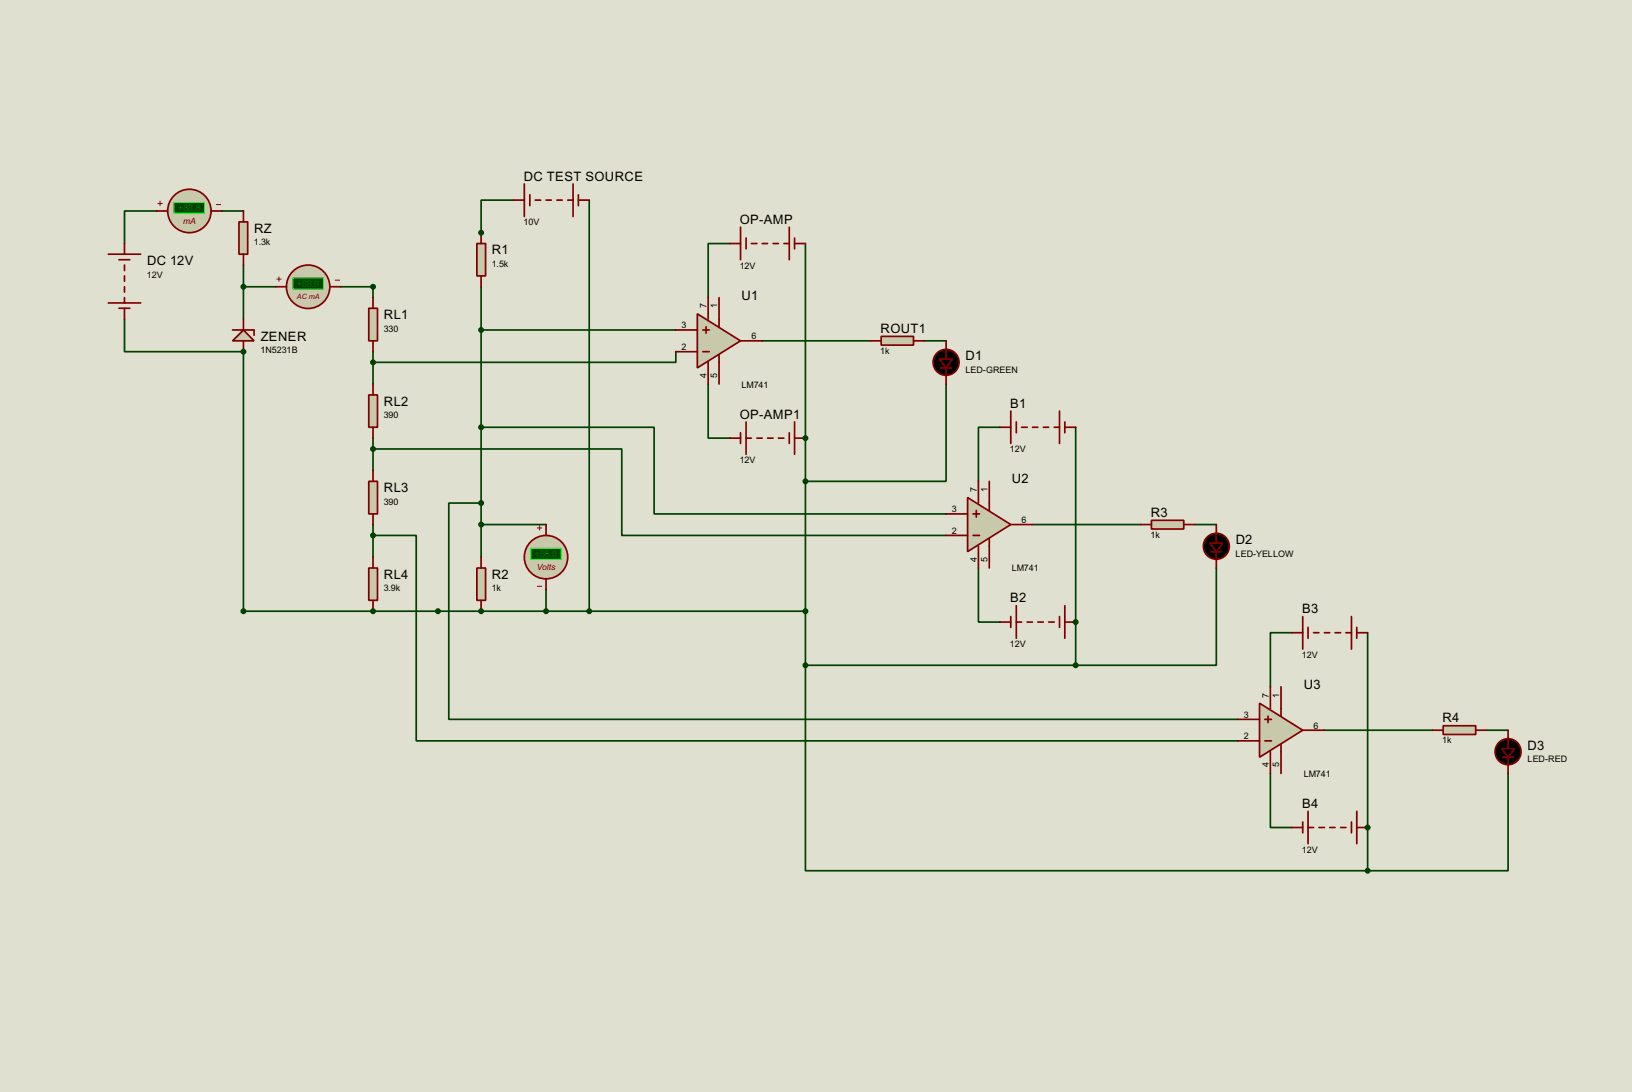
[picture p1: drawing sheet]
<svg xmlns="http://www.w3.org/2000/svg" width="383mm" height="256mm" viewBox="0 0 383 256" stroke-linecap="round" stroke-linejoin="round" font-family="sans-serif">
<path d="M0 0h383.5v256.5h-383.5z" fill="#e0e0d0"/>
<path d="M29.3 75v7.6h27.9" fill="none" stroke="#004000" stroke-width=".4"/>
<circle cx="57.2" cy="82.6" r=".2" fill="#004000"/>
<path d="M87.7 123.2v7.7" fill="none" stroke="#004000" stroke-width=".4"/>
<circle cx="87.7" cy="143.6" r=".2" fill="#004000"/>
<path d="M120.7 47h-7.6v7.7M57.2 62.3v12.7M57.2 67.4h7.6M80.1 67.4h7.6v2.5M57.2 82.6v61h30.5" fill="none" stroke="#004000" stroke-width=".4"/>
<g fill="#004000">
<circle cx="113.1" cy="54.7" r=".2"/>
<circle cx="113.1" cy="143.6" r=".2"/>
</g>
<path d="M171.5 57.2h-5.1v12.7M189.3 57.2v45.7M113.1 67.4v10.1h45.7M87.7 82.6v7.6M158.8 82.6v2.5h-71.1M166.4 90.2v12.7h5.1M128.3 138.5v5.1h-40.6M128.3 123.2h-15.2v7.7" fill="none" stroke="#004000" stroke-width=".4"/>
<circle cx="189.3" cy="102.9" r=".2" fill="#004000"/>
<path d="M138.5 47v96.6h-10.2M113.1 77.5v22.9h40.6v20.3h68.6M179.1 80.1h25.4M87.7 105.5h58.4v20.3h76.2M87.7 102.9v7.6M235 100.4h-5.1v12.7M252.8 100.4v45.7M229.9 133.4v12.7h5.1M242.6 123.2h25.4" fill="none" stroke="#004000" stroke-width=".4"/>
<circle cx="252.8" cy="146.1" r=".2" fill="#004000"/>
<path d="M87.7 125.8h10.1v48.2h193.1M138.5 143.6h50.8M303.6 148.6h-5.1v12.7M321.4 148.6v45.8M311.2 171.5h25.4M349.3 171.5h5.1M298.5 181.7v12.7h5.1" fill="none" stroke="#004000" stroke-width=".4"/>
<circle cx="321.4" cy="194.4" r=".2" fill="#004000"/>
<g fill="none" stroke="#004000" stroke-width=".4">
<path d="M36.9 49.6h-7.6v7.6M52.1 49.6h5.1M217.2 80.1h5.1M222.3 90.2v22.9h-33M113.1 118.2h-7.6v50.8h185.4M113.1 100.4v22.8M189.3 102.9v53.4M280.7 123.2h5.1M285.8 133.4v22.9h-33M189.3 156.3v48.2h132.1M189.3 156.3h63.5M252.8 146.1v10.2"/>
<path d="M321.4 194.4v10.1M354.4 181.7v22.8h-33"/>
</g>
<path d="M57.2 77.5l2.5 2.6h-5z" fill="#c8c8aa" stroke="#800000" stroke-width=".4"/>
<path d="M54.7 77.5h5v1.3M57.2 75v2.5M57.2 80.1v2.5" fill="none" stroke="#800000" stroke-width=".4"/>
<path d="M56.2 52.1h2v7.6h-2z" fill="#c8c8aa" stroke="#800000" stroke-width=".4"/>
<path d="M25.5 59.7h7.6M29.3 57.2v2.5M57.2 49.6v2.5M57.2 59.7v2.6M25.5 71.2h7.6M28 61h2.5M28 72.4h2.5M29.3 62.3v1.3M29.3 64.8v1.3M29.3 67.4v1.2M29.3 69.9v1.3M29.3 72.4v2.6" fill="none" stroke="#800000" stroke-width=".4"/>
<path d="M86.7 72.4h2v7.7h-2z" fill="#c8c8aa" stroke="#800000" stroke-width=".4"/>
<path d="M87.7 69.9v2.5M87.7 80.1v2.5" fill="none" stroke="#800000" stroke-width=".4"/>
<path d="M86.7 92.8h2v7.6h-2z" fill="#c8c8aa" stroke="#800000" stroke-width=".4"/>
<path d="M87.7 90.2v2.6M87.7 100.4v2.5" fill="none" stroke="#800000" stroke-width=".4"/>
<path d="M86.7 133.4h2v7.6h-2z" fill="#c8c8aa" stroke="#800000" stroke-width=".4"/>
<path d="M87.7 130.9v2.5M87.7 141v2.6" fill="none" stroke="#800000" stroke-width=".4"/>
<path d="M86.7 113.1h2v7.6h-2z" fill="#c8c8aa" stroke="#800000" stroke-width=".4"/>
<path d="M87.7 110.5v2.6M87.7 120.7v2.5" fill="none" stroke="#800000" stroke-width=".4"/>
<g fill="#004000" stroke="#004000" stroke-width=".4">
<circle cx="57.2" cy="82.6" r=".5"/>
<circle cx="87.6" cy="125.8" r=".5"/>
<circle cx="87.6" cy="143.6" r=".5"/>
</g>
<circle cx="72.4" cy="67.4" r="5.1" fill="#c8c8aa" stroke="#800000" stroke-width=".4"/>
<path d="M65.1 65.6h1M65.6 65.1v1M78.8 65.8h1" fill="none" stroke="#800000" stroke-width=".23"/>
<path d="M68.9 65.3h7.1v2.6h-7.1z" fill="#004000" stroke="#0f0" stroke-width=".23"/>
<path d="M120.7 47h2.5M123.2 43.2v7.7M124.5 45.8v2.5M125.8 47h1.3M128.3 47h1.3M130.9 47h1.2M133.4 47h1.3M134.7 43.2v7.7M135.9 45.8v2.5M135.9 47h2.6M64.8 67.4h2.6M77.5 67.4h2.6" fill="none" stroke="#800000" stroke-width=".4"/>
<g fill="#004000" stroke="#004000" stroke-width=".4">
<circle cx="57.2" cy="67.4" r=".5"/>
<circle cx="87.6" cy="67.4" r=".5"/>
<circle cx="57.2" cy="143.6" r=".5"/>
</g>
<path d="M112.1 57.2h2v7.6h-2z" fill="#c8c8aa" stroke="#800000" stroke-width=".4"/>
<path d="M113.1 54.7v2.5M113.1 64.8v2.6" fill="none" stroke="#800000" stroke-width=".4"/>
<circle cx="113" cy="54.7" r=".5" fill="#004000" stroke="#004000" stroke-width=".4"/>
<path d="M112.1 133.4h2v7.6h-2z" fill="#c8c8aa" stroke="#800000" stroke-width=".4"/>
<path d="M113.1 130.9v2.5M113.1 141v2.6" fill="none" stroke="#800000" stroke-width=".4"/>
<circle cx="113" cy="143.6" r=".5" fill="#004000" stroke="#004000" stroke-width=".4"/>
<circle cx="128.3" cy="130.9" r="5.1" fill="#c8c8aa" stroke="#800000" stroke-width=".4"/>
<path d="M126.3 124h1M126.3 137.7h1M126.8 123.5v1" fill="none" stroke="#800000" stroke-width=".23"/>
<path d="M124.8 128.8h7.1v2.6h-7.1z" fill="#004000" stroke="#0f0" stroke-width=".23"/>
<path d="M128.3 123.2v2.6M128.3 135.9v2.6" fill="none" stroke="#800000" stroke-width=".4"/>
<g fill="#004000" stroke="#004000" stroke-width=".4">
<circle cx="128.3" cy="143.6" r=".5"/>
<circle cx="113" cy="123.2" r=".5"/>
<circle cx="102.9" cy="143.6" r=".5"/>
</g>
<path d="M163.9 73.7l10.1 6.4-10.1 6.3z" fill="#c8c8aa" stroke="#800000" stroke-width=".4"/>
<g fill="none" stroke="#800000" stroke-width=".4">
<path d="M171.5 57.2h2.5M174 53.4v7.6M175.3 55.9v2.6M176.6 57.2h1.3M179.1 57.2h1.3M181.7 57.2h1.2M184.2 57.2h1.3M185.5 53.4v7.6M186.7 55.9v2.6M186.7 57.2h2.6M158.8 77.5h5.1M165.2 77.5h1.5"/>
<path d="M165.9 76.8v1.5M166.4 69.9v5.1M169 69.9v6.9M158.8 82.6h5.1M165.2 82.6h1.5M166.4 85.1v5.1M169 83.4v6.8M174 80.1h5.1M175.3 99.1v7.6M186.7 99.1v7.6M171.5 102.9h2.5M174 101.7v2.5"/>
<path d="M175.3 102.9h1.3M177.9 102.9h1.2M180.4 102.9h1.3M182.9 102.9h1.3M185.5 101.7v2.5M186.7 102.9h2.6"/>
</g>
<g fill="#004000" stroke="#004000" stroke-width=".4">
<circle cx="113" cy="77.5" r=".5"/>
<circle cx="87.6" cy="85.1" r=".5"/>
<circle cx="189.2" cy="102.9" r=".5"/>
<circle cx="138.4" cy="143.6" r=".5"/>
</g>
<path d="M207.1 79h7.6v2.1h-7.6z" fill="#c8c8aa" stroke="#800000" stroke-width=".4"/>
<path d="M204.5 80.1h2.6M214.7 80.1h2.5" fill="none" stroke="#800000" stroke-width=".4"/>
<path d="M227.4 116.9l10.1 6.3-10.1 6.4z" fill="#c8c8aa" stroke="#800000" stroke-width=".4"/>
<g fill="none" stroke="#800000" stroke-width=".4">
<path d="M237.5 96.6v7.6M238.8 99.1v2.6M249 96.6v7.6M250.2 99.1v2.6M229.4 119.9v1.6M229.9 113.1v5.1M232.5 113.1v6.8M235 100.4h2.5M240.1 100.4h1.3M242.6 100.4h1.3M245.2 100.4h1.2M247.7 100.4h1.3"/>
<path d="M250.2 100.4h2.6M222.3 125.8h5.1M222.3 120.7h5.1M228.7 125.8h1.5M228.7 120.7h1.5M229.9 128.3v5.1M232.5 126.5v6.9M237.5 123.2h5.1M235 146.1h2.5M237.5 144.8v2.6M238.8 142.3v7.6M238.8 146.1h1.3"/>
<path d="M241.4 146.1h1.2M243.9 146.1h1.3M246.4 146.1h1.3M249 144.8v2.6M250.2 142.3v7.6M250.2 146.1h2.6"/>
</g>
<path d="M270.6 122.2h7.6v2.1h-7.6z" fill="#c8c8aa" stroke="#800000" stroke-width=".4"/>
<path d="M268 123.2h2.6M278.2 123.2h2.5" fill="none" stroke="#800000" stroke-width=".4"/>
<g fill="#004000" stroke="#004000" stroke-width=".4">
<circle cx="87.6" cy="105.5" r=".5"/>
<circle cx="113" cy="100.4" r=".5"/>
<circle cx="252.7" cy="146.1" r=".5"/>
<circle cx="189.2" cy="143.6" r=".5"/>
</g>
<path d="M296 165.2l10.1 6.3-10.1 6.4z" fill="#c8c8aa" stroke="#800000" stroke-width=".4"/>
<g fill="none" stroke="#800000" stroke-width=".4">
<path d="M303.6 148.6h2.5M306.1 144.8v7.7M307.4 147.4v2.5M308.7 148.6h1.2M311.2 148.6h1.3M313.7 148.6h1.3M316.3 148.6h1.3M317.6 144.8v7.7M318.8 147.4v2.5M318.8 148.6h2.6M290.9 174h5.1M290.9 169h5.1"/>
<path d="M297.2 174h1.6M297.2 169h1.6M298 168.2v1.5M298.5 161.3v5.1M298.5 176.6v5.1M301 161.3v6.9M301 174.8v6.9M306.1 171.5h5.1M303.6 194.4h2.5M306.1 193.1v2.5M307.4 190.6v7.6M307.4 194.4h1.3"/>
<path d="M309.9 194.4h1.3M312.5 194.4h1.2M315 194.4h1.3M317.6 193.1v2.5M318.8 190.6v7.6M318.8 194.4h2.6"/>
</g>
<path d="M339.1 170.5h7.7v2h-7.7z" fill="#c8c8aa" stroke="#800000" stroke-width=".4"/>
<path d="M221 86.4h2.6M222.3 80.1v4.3M222.3 86.4v3.8M284.5 129.6h2.6M285.8 123.2v4.4M285.8 129.6v3.8M336.6 171.5h2.5M346.8 171.5h2.5M353.1 177.9h2.6M354.4 171.5v4.3M354.4 177.9v3.8" fill="none" stroke="#800000" stroke-width=".4"/>
<g fill="#000" stroke="#800000" stroke-width=".4">
<path d="M220.8 84.4h3l-1.5 2zM284.3 127.6h3l-1.5 2zM352.9 175.8h3l-1.5 2.1z"/>
<circle cx="222.3" cy="85.1" r="3.1"/>
<circle cx="285.8" cy="128.3" r="3.1"/>
<circle cx="354.3" cy="176.6" r="3.1"/>
</g>
<g fill="#004000" stroke="#004000" stroke-width=".4">
<circle cx="321.3" cy="194.4" r=".5"/>
<circle cx="321.3" cy="204.5" r=".5"/>
<circle cx="189.2" cy="156.3" r=".5"/>
<circle cx="113" cy="118.2" r=".5"/>
<circle cx="189.2" cy="113.1" r=".5"/>
<circle cx="252.7" cy="156.3" r=".5"/>
</g>
<circle cx="44.5" cy="49.6" r="5.1" fill="#c8c8aa" stroke="#800000" stroke-width=".4"/>
<path d="M37.1 47.8h1.1M37.6 47.3v1M50.9 48.1h1" fill="none" stroke="#800000" stroke-width=".23"/>
<path d="M40.9 47.6h7.2v2.5h-7.2z" fill="#004000" stroke="#0f0" stroke-width=".23"/>
<path d="M36.9 49.6h2.5M49.6 49.6h2.5" fill="none" stroke="#800000" stroke-width=".4"/>
<g font-size="3.4">
<text x="123.1" y="42.4">DC TEST SOURCE</text>
<text x="173.9" y="52.6">OP-AMP</text>
<text x="59.7" y="54.7">RZ</text>
<text x="115.6" y="59.8">R1</text>
<text x="34.6" y="62.2">DC 12V</text>
<text x="174.3" y="70.4">U1</text>
<text x="90.2" y="75">RL1</text>
<text x="61.3" y="80.1">ZENER</text>
<text x="206.9" y="78.2">ROUT1</text>
<text x="226.9" y="84.6">D1</text>
<text x="90.2" y="95.3">RL2</text>
<text x="237.4" y="95.8">B1</text>
<text x="173.9" y="98.3">OP-AMP1</text>
<text x="237.8" y="113.6">U2</text>
<text x="90.2" y="115.6">RL3</text>
<text x="270.4" y="121.4">R3</text>
<text x="290.4" y="127.8">D2</text>
<text x="90.2" y="136">RL4</text>
<text x="115.6" y="136">R2</text>
<text x="237.4" y="141.5">B2</text>
<text x="306" y="144">B3</text>
<text x="306.4" y="161.8">U3</text>
<text x="339" y="169.7">R4</text>
<text x="359" y="176.1">D3</text>
<text x="306" y="189.8">B4</text>
</g>
<g font-size="2.4" fill="#008000">
<text x="41.9" y="49.5">+88.8</text>
<text x="69.8" y="67.3">+88.8</text>
<text x="125.7" y="130.8">+88.8</text>
</g>
<g font-size="2.4">
<text x="123" y="52.9">10V</text>
<text x="59.7" y="57.6">1.3k</text>
<text x="34.5" y="65.3">12V</text>
<text x="115.6" y="62.7">1.5k</text>
<text x="173.8" y="63.1">12V</text>
<text x="90.2" y="78">330</text>
<text x="160.2" y="77.1">3</text>
<text x="166" y="72.4" transform="rotate(-90 166 72.4)">7</text>
<text x="168.6" y="72.4" transform="rotate(-90 168.6 72.4)">1</text>
<text x="61.2" y="83">1N5231B</text>
<text x="160.2" y="82.2">2</text>
<text x="176.6" y="79.7">6</text>
<text x="206.9" y="83.2">1k</text>
<text x="166" y="88.8" transform="rotate(-90 166 88.8)">4</text>
<text x="168.6" y="88.8" transform="rotate(-90 168.6 88.8)">5</text>
<text x="226.8" y="87.6">LED-GREEN</text>
<text x="174.2" y="91.1">LM741</text>
<text x="90.2" y="98.2">390</text>
<text x="237.3" y="106.3">12V</text>
<text x="173.8" y="108.8">12V</text>
<text x="90.2" y="118.6">390</text>
<text x="229.5" y="115.6" transform="rotate(-90 229.5 115.6)">7</text>
<text x="232.1" y="115.6" transform="rotate(-90 232.1 115.6)">1</text>
<text x="223.7" y="120.3">3</text>
<text x="223.7" y="125.4">2</text>
<text x="240.1" y="122.8">6</text>
<text x="232.1" y="132" transform="rotate(-90 232.1 132)">5</text>
<text x="270.4" y="126.4">1k</text>
<text x="290.3" y="130.8">LED-YELLOW</text>
<text x="229.5" y="132" transform="rotate(-90 229.5 132)">4</text>
<text x="237.7" y="134.2">LM741</text>
<text x="90.2" y="138.9">3.9k</text>
<text x="115.6" y="138.9">1k</text>
<text x="237.3" y="152">12V</text>
<text x="305.9" y="154.6">12V</text>
<text x="298.1" y="163.8" transform="rotate(-90 298.1 163.8)">7</text>
<text x="300.6" y="163.9" transform="rotate(-90 300.6 163.9)">1</text>
<text x="292.3" y="168.6">3</text>
<text x="292.3" y="173.6">2</text>
<text x="308.7" y="171.1">6</text>
<text x="338.9" y="174.6">1k</text>
<text x="358.9" y="179">LED-RED</text>
<text x="298.1" y="180.3" transform="rotate(-90 298.1 180.3)">4</text>
<text x="300.6" y="180.3" transform="rotate(-90 300.6 180.3)">5</text>
<text x="306.3" y="182.5">LM741</text>
<text x="305.9" y="200.3">12V</text>
</g>
<g font-size="2.3" fill="#800000">
<text x="43" y="52.5">mA</text>
<text x="126.1" y="133.8">Volts</text>
</g>
<text font-size="1.9" fill="#800000" x="69.8" y="70.2">AC mA</text>
</svg>
